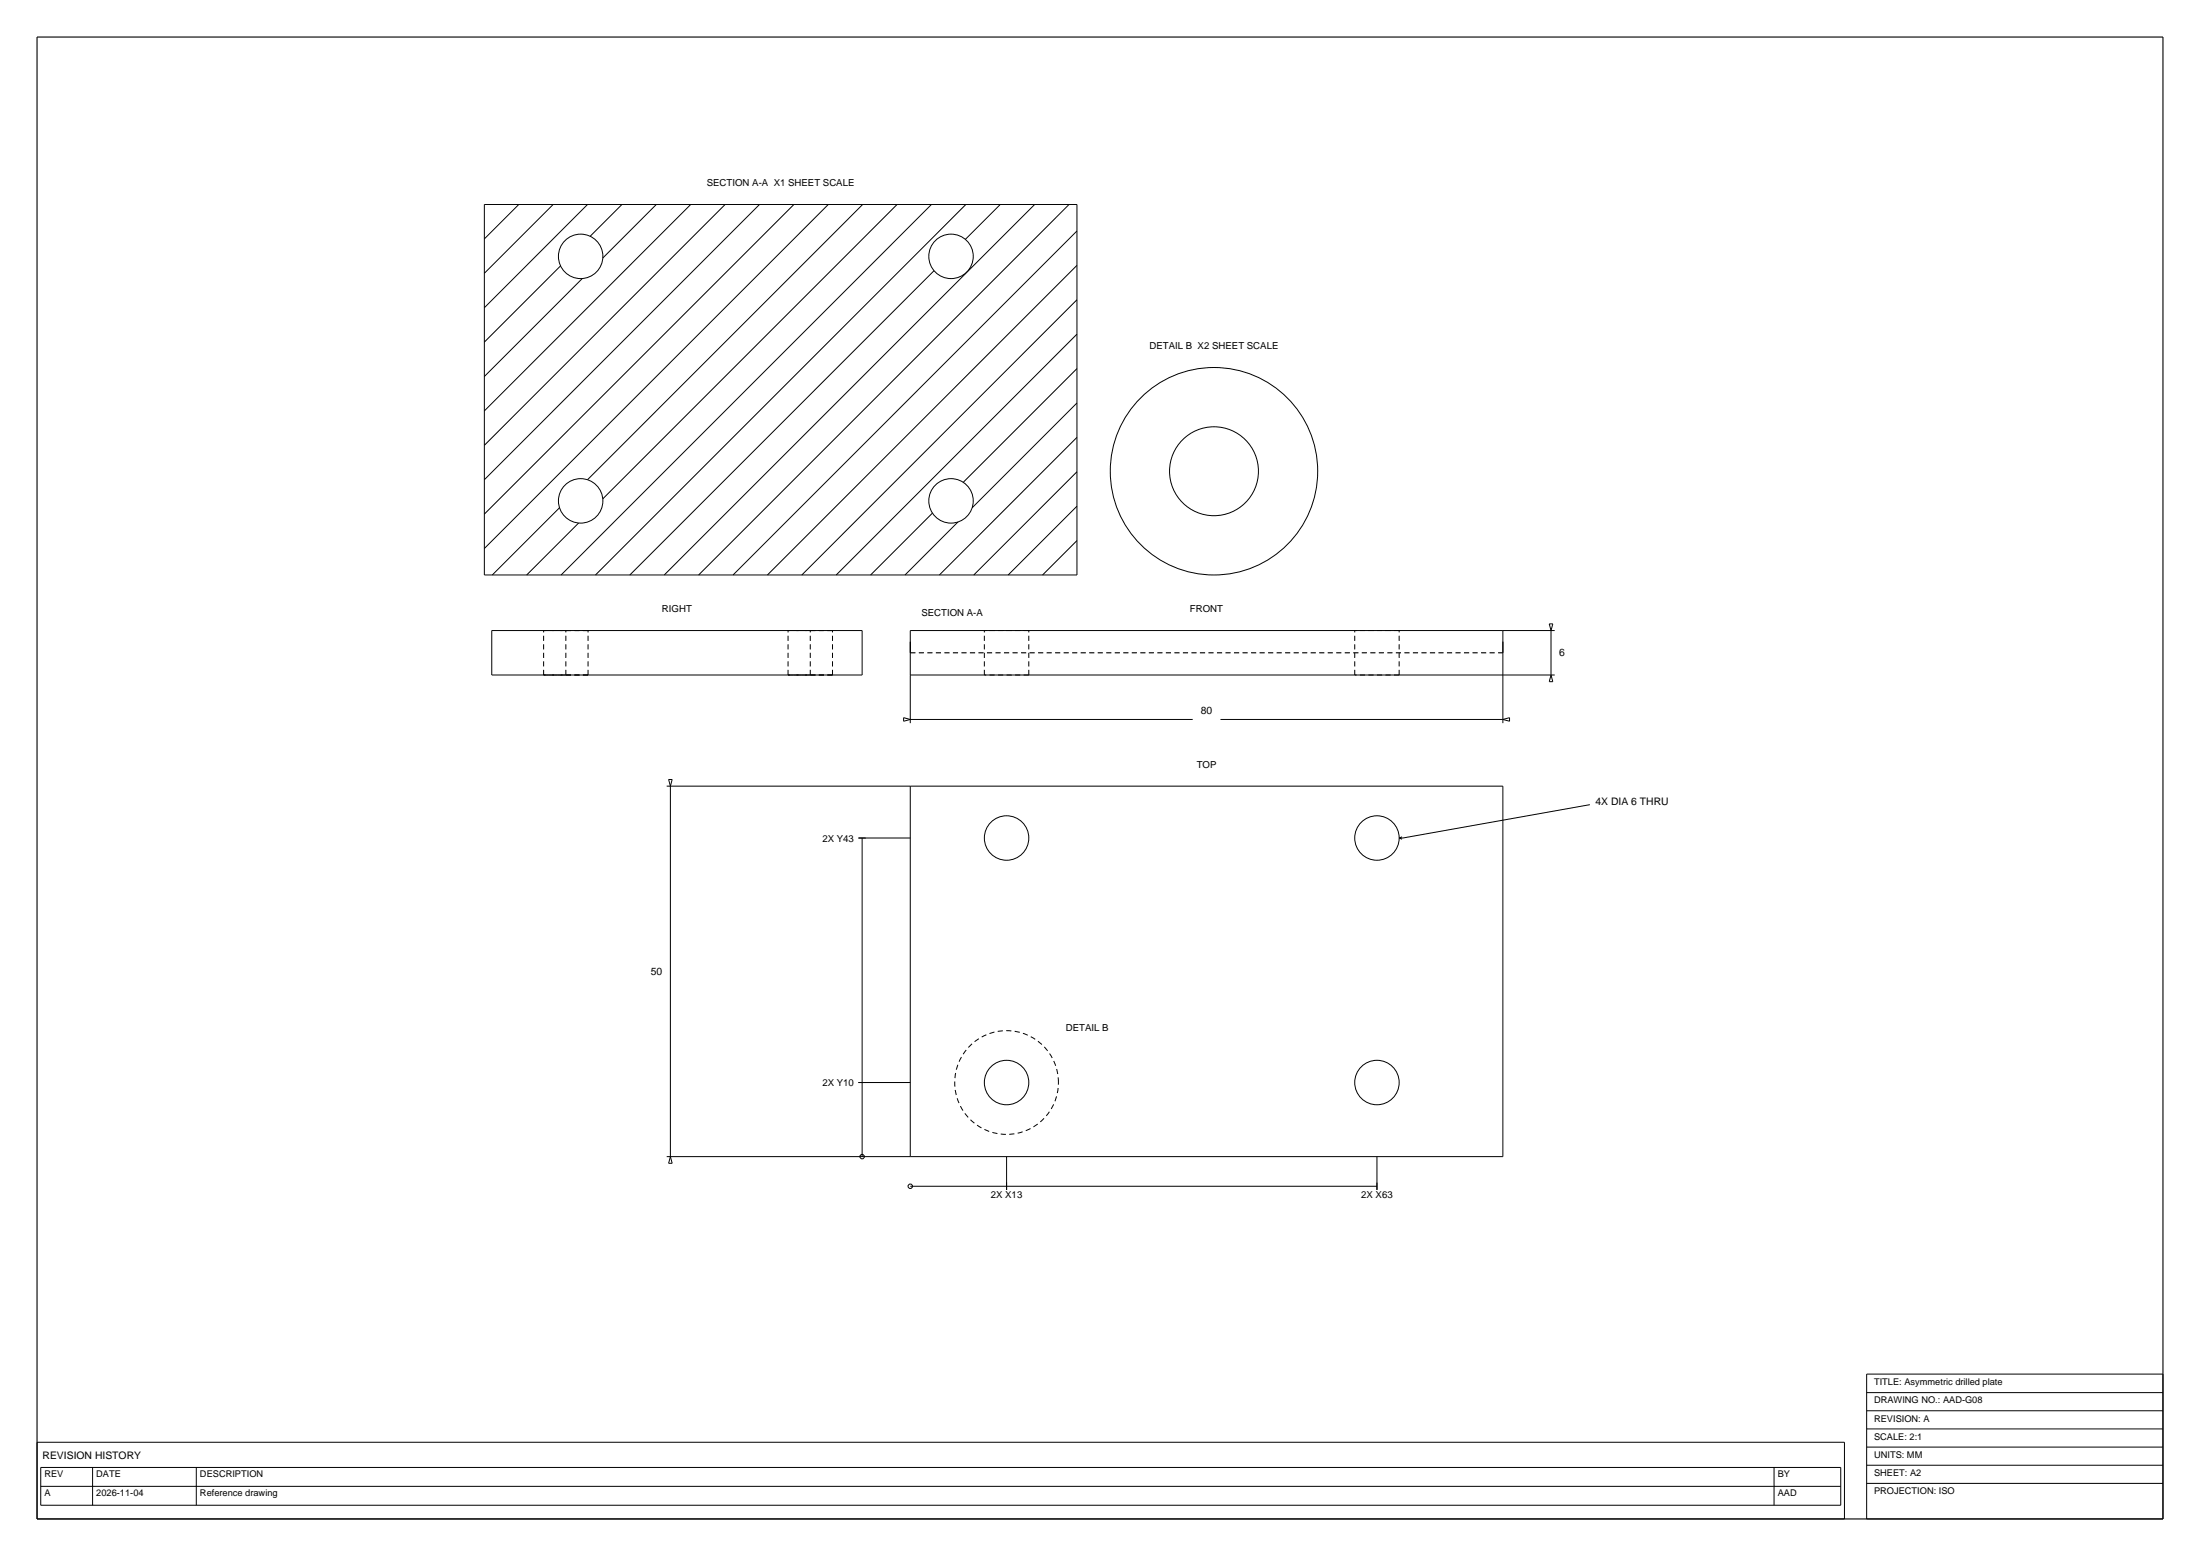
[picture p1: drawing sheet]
<svg xmlns="http://www.w3.org/2000/svg" width="594mm" height="420mm" viewBox="0 0 594 420" stroke-linecap="round" stroke-linejoin="round" font-family="sans-serif">
<path d="M10 10h574v400h-574zM245.8 173.2v3M405.8 173.2v3" fill="none" stroke="#000" stroke-width=".3"/>
<g fill="none" stroke="#000" stroke-width=".27">
<path d="M130.8 55.2h160v100h-160zM140.1 55.2l-9.3 9.3M149.3 55.2l-18.5 18.6M158.6 55.2l-27.8 27.9M167.9 55.2l-8.6 8.6M177.2 55.2l-14.4 14.4M186.5 55.2l-55.7 55.7M195.8 55.2l-65 65M205.1 55.2l-74.3 74.3M214.3 55.2l-83.5 83.6M223.6 55.2l-92.8 92.9M232.9 55.2l-74.3 74.3"/>
<path d="M242.2 55.2l-79.4 79.5M251.5 55.2l-100 100M260.8 55.2l-100 100M270.1 55.2l-9.5 9.4M279.3 55.2l-100 100M288.6 55.2l-100 100M151.4 71.8l-20.6 20.5M157.2 75.2l-26.4 26.4M252.2 73.1l-82.1 82.1M290.8 62.3l-92.9 92.9M290.8 71.6l-83.6 83.6M290.8 80.9l-74.3 74.3"/>
<path d="M290.8 90.2l-65 65M290.8 99.5l-30.7 30.7M290.8 108.8l-28.3 28.3M290.8 118.1l-37.2 37.1M151.1 137.1l-18.2 18.1M251.8 138.5l-16.7 16.7M290.8 127.3l-27.9 27.9M290.8 136.6l-18.6 18.6M156.2 141.2l-14 14M258.6 140.9l-14.3 14.3M290.8 145.9l-9.3 9.3M132.8 170.2h100v12h-100z"/>
<path d="M405.8 170.2v25M418.3 168.4h1l-.5 1.8zM418.8 170.2v12M419.8 170.2h-174v25M244 193.7l1.8 .5-1.8 .5zM245.8 182.2h174M245.8 194.2h76.2M329.5 194.2h76.3M405.8 194.2l1.8-.5v1zM418.8 182.2l.5 1.8h-1zM180 212.2h225.8v100h-225.8M180.5 210.4h1l-.5 1.8z"/>
<path d="M181 212.2v100M245.8 212.2v100M429.3 217.2l-50.5 9h-1M231.8 226.2h14M232.8 226.2v86M377.8 226.2l.8 .3M378.6 225.9l-.8 .3M231.8 292.2h14M181 312.2l.5 1.8h-1zM271.8 312.2v9M371.8 312.2v9M245.8 320.2h126"/>
<path d="M504 370.9h80v39.1h-80zM504 375.9h80M10 389.3h488v20.7h-488zM11 396.1h486v10.2h-486zM25 396.1v10.2M53 396.1v10.2M479 396.1v10.2M504 380.8h80M504 385.7h80M504 390.6h80M504 395.5h80M11 401.2h486"/>
<path d="M504 400.4h80"/>
<circle cx="156.8" cy="69.2" r="6"/>
<circle cx="256.8" cy="69.2" r="6"/>
<circle cx="156.8" cy="135.2" r="6"/>
<circle cx="256.8" cy="135.2" r="6"/>
<circle cx="327.8" cy="127.2" r="28"/>
<circle cx="327.8" cy="127.2" r="12"/>
<circle cx="271.8" cy="226.2" r="6"/>
<circle cx="371.8" cy="226.2" r="6"/>
<circle cx="271.8" cy="292.2" r="6"/>
<circle cx="371.8" cy="292.2" r="6"/>
<circle cx="232.8" cy="312.2" r=".6"/>
<circle cx="245.8" cy="320.2" r=".6"/>
</g>
<g fill="none" stroke="#000" stroke-width=".27" stroke-dasharray="1.4 .9" stroke-linecap="butt">
<path d="M146.8 170.2h6M152.8 170.2h6M158.8 170.2h-12M212.8 170.2h6M218.8 170.2h6M224.8 170.2h-12M277.8 170.2h-12M377.8 170.2h-12M146.8 182.2v-12M146.8 182.2h6M152.8 182.2v-12M152.8 182.2h6"/>
<path d="M158.8 182.2h-12M158.8 182.2v-12M212.8 182.2v-12M212.8 182.2h6M218.8 182.2v-12M218.8 182.2h6M224.8 182.2h-12M224.8 182.2v-12M265.8 182.2v-12M277.8 182.2h-12M277.8 182.2v-12M365.8 182.2v-12"/>
<path d="M377.8 182.2h-12M377.8 182.2v-12M285.8 292.2a14 14 0 0 0-20.6-12.4 14 14 0 0 0-1.3 24 14 14 0 0 0 21.8-10.1l.1-1.5"/>
</g>
<path d="M245.8 176.2h160" fill="none" stroke="#000" stroke-width=".3" stroke-dasharray="1.4 .9" stroke-linecap="butt"/>
<g font-size="2.8">
<text x="421" y="177.2">6</text>
<text x="324.2" y="192.8">80</text>
<text x="430.8" y="217.2">4X DIA 6 THRU</text>
<text x="175.7" y="263.2">50</text>
<text x="11.5" y="393.8">REVISION HISTORY</text>
</g>
<g font-size="2.6">
<text x="190.8" y="50.2">SECTION A-A X1 SHEET SCALE</text>
<text x="310.4" y="94.2">DETAIL B X2 SHEET SCALE</text>
<text x="178.7" y="165.2">RIGHT</text>
<text x="248.8" y="166.2">SECTION A-A</text>
<text x="321.3" y="165.2">FRONT</text>
<text x="323.1" y="207.2">TOP</text>
<text x="222" y="227.2">2X Y43</text>
<text x="287.8" y="278.2">DETAIL B</text>
<text x="222" y="293.2">2X Y10</text>
<text x="267.5" y="323.4">2X X13</text>
<text x="367.5" y="323.4">2X X63</text>
</g>
<g font-size="2.5">
<text x="506" y="373.9">TITLE: Asymmetric drilled plate</text>
<text x="506" y="378.8">DRAWING NO.: AAD-G08</text>
<text x="506" y="383.7">REVISION: A</text>
<text x="506" y="388.6">SCALE: 2:1</text>
<text x="506" y="393.5">UNITS: MM</text>
<text x="12" y="398.8">REV</text>
<text x="26" y="398.8">DATE</text>
<text x="54" y="398.8">DESCRIPTION</text>
<text x="480" y="398.8">BY</text>
<text x="506" y="398.4">SHEET: A2</text>
<text x="12" y="403.9">A</text>
<text x="26" y="403.9">2026-11-04</text>
<text x="54" y="403.9">Reference drawing</text>
<text x="480" y="403.9">AAD</text>
<text x="506" y="403.3">PROJECTION: ISO</text>
</g>
</svg>
